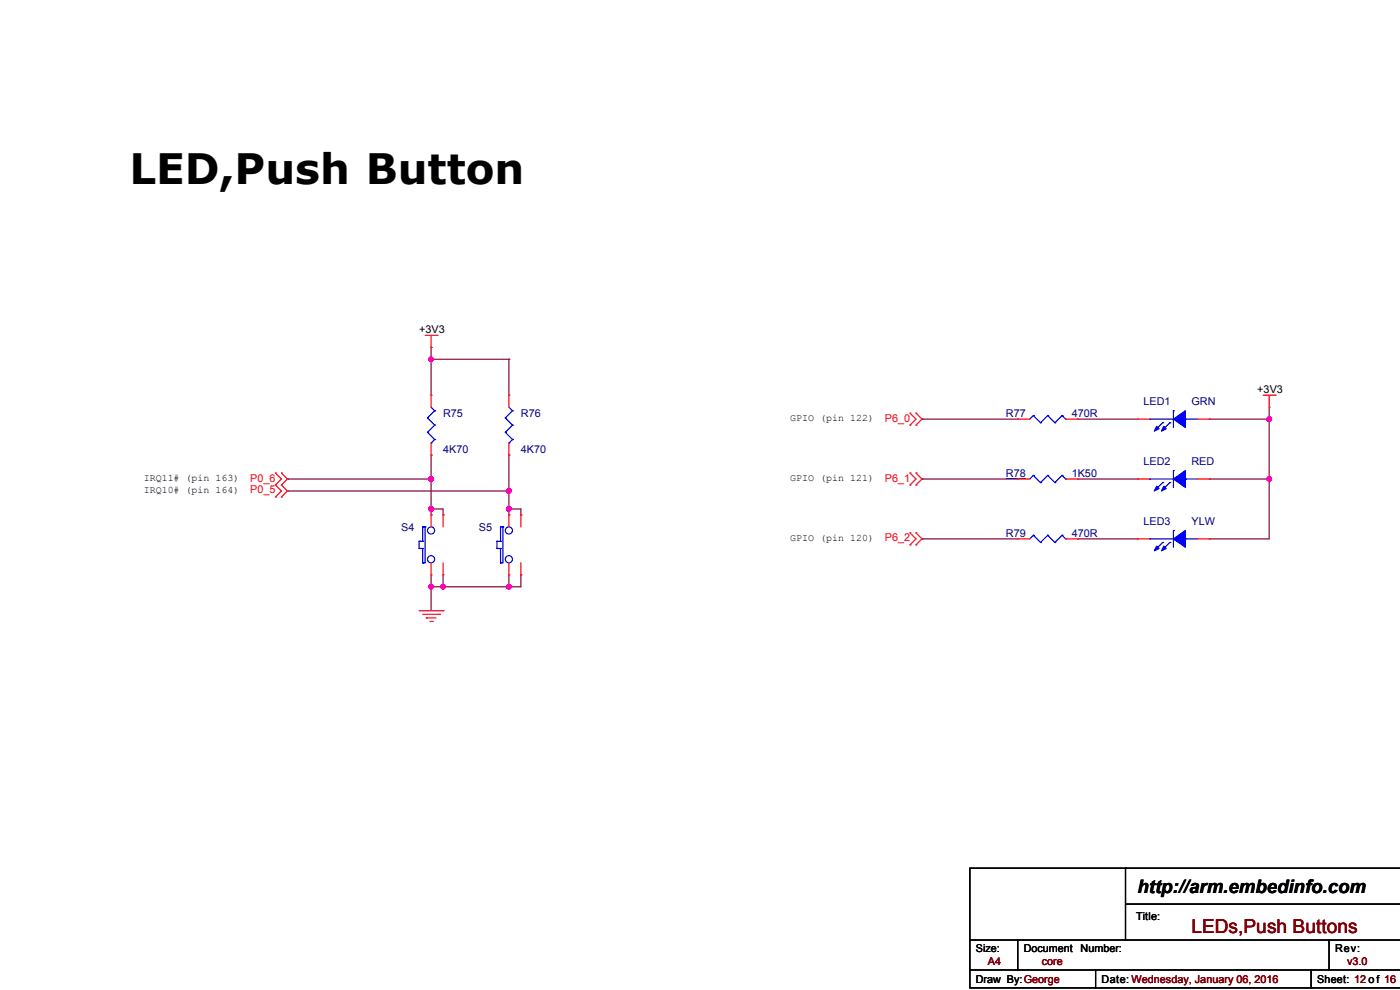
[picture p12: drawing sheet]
<svg xmlns="http://www.w3.org/2000/svg" width="297mm" height="210mm" viewBox="0 0 297 210" stroke-linecap="round" stroke-linejoin="round" font-family="sans-serif">
<g fill="none" stroke="#800040" stroke-width=".25">
<path d="M91.5 76.2h.1M91.5 73.7h.1M91.5 73.7v10.1M91.5 76.2h16.5M108 76.2h.1M108 76.2v7.6M91.5 96.5h.1M91.5 96.5v12.7M108 96.5h.1M108 96.5v12.7M195.6 88.9h.1M195.6 88.9h20.3"/>
<path d="M228.6 88.9h.1M228.6 88.9h12.7M256.6 88.9h.1M256.6 88.9h12.7M269.3 88.9h.1M269.3 86.4v27.9h-12.7M61 101.6h.1M61 104.2h.1M61 101.6h30.5M61 104.2h47M91.5 108h.1M91.5 109.2h.1"/>
<path d="M91.5 108h2.5v1.2M94 109.2h.1M108 108h.1M108 109.2h.1M108 108h2.5v1.2M110.5 109.2h.1M195.6 101.6h.1M195.6 114.3h.1M195.6 101.6h20.3M195.6 114.3h20.3M228.6 101.6h.1M228.6 114.3h.1"/>
<path d="M228.6 101.6h12.7M228.6 114.3h12.7M256.6 114.3h.1M256.6 101.6h.1M256.6 101.6h12.7M269.3 101.6h.1M91.5 124.5h.1M91.5 121.9v7.7M94 124.5h.1M94 121.9v2.6M108 124.5h.1M108 121.9v2.6"/>
<path d="M110.5 121.9h.1M110.5 121.9v2.6h-19"/>
</g>
<g fill="#f0f" stroke="#f0f" stroke-width=".25">
<circle cx="91.4" cy="76.2" r=".5"/>
<circle cx="91.4" cy="101.6" r=".5"/>
<circle cx="91.4" cy="108" r=".5"/>
<circle cx="108" cy="104.1" r=".5"/>
<circle cx="108" cy="108" r=".5"/>
<circle cx="269.2" cy="88.9" r=".5"/>
<circle cx="269.2" cy="101.6" r=".5"/>
<circle cx="91.4" cy="124.5" r=".5"/>
<circle cx="108" cy="124.5" r=".5"/>
<circle cx="94" cy="124.5" r=".5"/>
</g>
<g fill="none" stroke="#f00" stroke-width=".25">
<path d="M90.2 71.1h2.5M91.5 73.7h.1M91.5 71.1v2.6M92.7 71.1h.1M91.5 83.8h.1M91.5 96.5h.1M91.5 83.8v2.6M91.5 94v2.5M108 83.8h.1M108 96.5h.1M108 83.8v2.6M108 94v2.5"/>
<path d="M193.1 87.6h.1M193.1 90.2h.1M193.1 87.6l1.2 1.3-1.2 1.3M194.3 90.2h.1M194.3 87.6h.1M194.3 87.6l1.3 1.3-1.3 1.3M215.9 88.9h.1M215.9 88.9h2.6M226.1 88.9h2.5M228.6 88.9h.1M241.3 88.9h.1M241.3 88.9h2.6"/>
<path d="M254 88.9h2.6M256.6 88.9h.1M268 83.8h2.5M269.3 86.4h.1M269.3 83.8v2.6M270.5 83.8h.1M58.4 102.9h.1M58.4 105.4h.1M58.4 100.3h.1M58.4 102.9l1.3 1.3-1.3 1.2M58.4 100.3l1.3 1.3-1.3 1.3M59.7 105.4h.1"/>
<path d="M59.7 102.9h.1M59.7 100.3h.1M59.7 102.9l1.3 1.3-1.3 1.2M59.7 100.3l1.3 1.3-1.3 1.3M91.5 109.2h.1M91.5 109.2v2.6M91.5 119.4v2.5M94 109.2h.1M94 109.2v2.6M94 119.4v2.5M108 109.2h.1M108 109.2v2.6"/>
<path d="M108 119.4v2.5M110.5 109.2h.1M110.5 109.2v2.6M110.5 119.4v2.5M193.1 100.3h.1M193.1 102.9h.1M193.1 113h.1M193.1 115.6h.1M193.1 100.3l1.2 1.3-1.2 1.3M193.1 113l1.2 1.3-1.2 1.3M194.3 102.9h.1M194.3 100.3h.1"/>
<path d="M194.3 115.6h.1M194.3 113h.1M194.3 100.3l1.3 1.3-1.3 1.3M194.3 113l1.3 1.3-1.3 1.3M215.9 101.6h.1M215.9 114.3h.1M215.9 101.6h2.6M215.9 114.3h2.6M226.1 101.6h2.5M226.1 114.3h2.5M228.6 101.6h.1M228.6 114.3h.1"/>
<path d="M241.3 114.3h.1M241.3 101.6h.1M241.3 101.6h2.6M241.3 114.3h2.6M254 101.6h2.6M254 114.3h2.6M256.6 114.3h.1M256.6 101.6h.1M88.9 129.6h5.1M89.7 130.3h3.5M90.4 131.1h.1M90.4 131.1h2.1"/>
<path d="M91.2 131.8h.5M91.5 121.9h.1M91.7 131.8h.1M93.2 130.3h.1M94 129.6h.1M94 121.9h.1M108 121.9h.1M110.5 121.9h.1"/>
</g>
<g fill="none" stroke="#000" stroke-width=".25">
<path d="M205.8 199.4h91.2M215.9 199.4v6.4M238.8 184.2h.1M238.8 184.2v15.2M238.8 191.8h58.2M282 199.4v6.4M297 184.2h-91.2v25.4h91.2M205.8 205.8h.1M205.8 205.8h91.2M215.9 205.8h.1M232.4 209.6h.1M232.4 205.8v3.8"/>
<path d="M278.1 209.6h.1M278.1 205.8v3.8M282 205.8h.1"/>
</g>
<g fill="none" stroke="#00f" stroke-width=".25">
<path d="M90.7 88.7h.1M90.7 91.7h.1M90.7 88.7l1.5 1.5M90.7 91.7l1.5 1.5M91.5 94h.1M91.5 86.4l.7 .7M92.2 87.1h.1M92.2 90.2h.1M92.2 93.2h.1M92.2 87.1l-1.5 1.6M92.2 90.2l-1.5 1.5M92.2 93.2l-.7 .8"/>
<path d="M107.2 88.7h.1M107.2 91.7h.1M107.2 88.7l1.5 1.5M107.2 91.7l1.5 1.5M108 94h.1M108 86.4l.7 .7M108.7 87.1h.1M108.7 90.2h.1M108.7 93.2h.1M108.7 87.1l-1.5 1.6M108.7 90.2l-1.5 1.5M108.7 93.2l-.7 .8"/>
<path d="M219.2 88.1h.1M219.2 88.1l-.7 .8M219.2 88.1l1.5 1.6M220.7 89.7h.1M222.3 88.1h.1M222.3 88.1l-1.6 1.6M222.3 88.1l1.5 1.6M223.8 89.7h.1M225.3 88.1h.1M225.3 88.1l-1.5 1.6M225.3 88.1l.8 .8M226.1 88.9h.1"/>
<path d="M243.9 88.9h.1M243.9 88.9h5M246.6 89.7h.1M246.6 89.7l-1.5 1.5M248.2 89.7h.1M248.2 89.7l-1.6 1.5M248.9 99.8h.1M248.9 87.1h.1M248.9 87.1v3.6M248.9 99.8v3.6M251.5 88.9h.1M251.5 88.9h2.5"/>
<path d="M88.9 114.8h.1M88.9 116.3h.1M88.9 114.8h.8M88.9 114.8v1.5M88.9 116.3h.8M89.7 111.8h.1M89.7 114.8h.1M89.7 116.3h.1M89.7 119.4h.1M89.7 111.8h.5M89.7 111.8v3M89.7 116.3v3.1"/>
<path d="M90.2 111.8h.1M90.2 111.8v7.6h-.5M105.4 114.8h.1M105.4 116.3h.1M105.4 114.8h.8M105.4 116.3h.8M105.4 114.8v1.5M106.2 111.8h.1M106.2 114.8h.1M106.2 116.3h.1M106.2 119.4h.1M106.2 111.8h.5"/>
<path d="M106.2 111.8v3M106.2 116.3v3.1M106.7 111.8h.1M106.7 111.8v7.6h-.5M219.2 100.8h.1M219.2 113.5h.1M219.2 100.8l-.7 .8M219.2 100.8l1.5 1.6M219.2 113.5l-.7 .8M219.2 113.5l1.5 1.6M220.7 102.4h.1M220.7 115.1h.1"/>
<path d="M222.3 100.8h.1M222.3 113.5h.1M222.3 100.8l-1.6 1.6M222.3 100.8l1.5 1.6M222.3 113.5l-1.6 1.6M222.3 113.5l1.5 1.6M223.8 102.4h.1M223.8 115.1h.1M225.3 100.8h.1M225.3 113.5h.1M225.3 100.8l-1.5 1.6M225.3 100.8l.8 .8"/>
<path d="M225.3 113.5l-1.5 1.6M225.3 113.5l.8 .8M226.1 101.6h.1M226.1 114.3h.1M243.9 114.3h.1M243.9 101.6h.1M243.9 114.3h5M243.9 101.6h5M246.6 115.1h.1M246.6 102.4h.1M246.6 115.1l-1.5 1.5M246.6 102.4l-1.5 1.5"/>
<path d="M248.2 115.1h.1M248.2 102.4h.1M248.2 115.1l-1.6 1.5M248.2 102.4l-1.6 1.5M248.9 112.5h.1M248.9 112.5v3.6M251.5 114.3h.1M251.5 101.6h.1M251.5 114.3h2.5M251.5 101.6h2.5"/>
<circle cx="91.4" cy="112.5" r=".76"/>
<circle cx="91.4" cy="118.6" r=".76"/>
<circle cx="108" cy="118.6" r=".76"/>
<circle cx="108" cy="112.5" r=".76"/>
</g>
<path d="M213.4 101.5h4.2" fill="none" stroke="#000080" stroke-width=".21"/>
<g fill="#00f" stroke="#00f" stroke-width=".25">
<path d="M248.9 114.3l2.6-1.8v3.6z" fill-rule="evenodd"/>
<path d="M245.4 115.8l.5 .5-1 .6z" fill-rule="evenodd"/>
<path d="M246.9 115.8l.5 .5-1 .6z" fill-rule="evenodd"/>
<path d="M248.9 101.6l2.6-1.8v3.6z" fill-rule="evenodd"/>
<path d="M245.4 103.1l.5 .5-1 .6z" fill-rule="evenodd"/>
<path d="M246.9 103.1l.5 .5-1 .6z" fill-rule="evenodd"/>
<path d="M248.9 88.9l2.6-1.8v3.6z" fill-rule="evenodd"/>
<path d="M245.4 90.4l.5 .5-1 .6z" fill-rule="evenodd"/>
<path d="M246.9 90.4l.5 .5-1 .6z" fill-rule="evenodd"/>
</g>
<text font-size="8.9" x="27.4" y="38.9">LED,Push Button</text>
<text font-size="4.1" fill="#800000" x="252.7" y="198">LEDs,Push Buttons</text>
<text font-size="3.9" x="241.3" y="189.5">http://arm.embedinfo.com</text>
<g font-size="2.3">
<text x="88.9" y="70.6">+3V3</text>
<text x="266.7" y="83.3">+3V3</text>
<text x="241.1" y="195.1">Title:</text>
<text x="207" y="202">Size:</text>
<text x="217.2" y="202">Document</text>
<text x="229.2" y="202">Number:</text>
<text x="283.2" y="202">Rev:</text>
<text x="207" y="208.6">Draw By:George</text>
<text x="233.7" y="208.6">Date: Wednesday, January 06, 2016</text>
<text x="279.4" y="208.6">Sheet: 12 of 16</text>
</g>
<g font-size="2.3" fill="#000080">
<text x="94" y="88.4">R75</text>
<text x="110.5" y="88.4">R76</text>
<text x="213.4" y="88.4">R77</text>
<text x="227.4" y="88.4">470R</text>
<text x="242.6" y="85.9">LED1</text>
<text x="252.8" y="85.9">GRN</text>
<text x="94" y="96">4K70</text>
<text x="110.5" y="96">4K70</text>
<text x="213.4" y="101.1">R78</text>
<text x="227.4" y="101.1">1K50</text>
<text x="242.6" y="98.6">LED2</text>
<text x="252.8" y="98.6">RED</text>
<text x="85.1" y="112.6">S4</text>
<text x="101.6" y="112.6">S5</text>
<text x="213.4" y="113.8">R79</text>
<text x="227.4" y="113.8">470R</text>
<text x="242.6" y="111.3">LED3</text>
<text x="252.8" y="111.3">YLW</text>
</g>
<g font-size="2.3" fill="#f00">
<text x="187.7" y="89.4">P6_0</text>
<text x="53.1" y="104.7">P0_5</text>
<text x="53.1" y="102.1">P0_6</text>
<text x="187.7" y="102.1">P6_1</text>
<text x="187.7" y="114.8">P6_2</text>
</g>
<g font-size="2.3" fill="#800000">
<text x="209.6" y="204.8">A4</text>
<text x="221" y="204.8">core</text>
<text x="285.8" y="204.8">v3.0</text>
</g>
<g font-size="2.1">
<text x="167.7" y="89.3">GPIO (pin 122)</text>
<text x="30.5" y="102">IRQ11# (pin 163)</text>
<text x="30.5" y="104.6">IRQ10# (pin 164)</text>
<text x="167.7" y="102">GPIO (pin 121)</text>
<text x="167.7" y="114.7">GPIO (pin 120)</text>
</g>
</svg>
